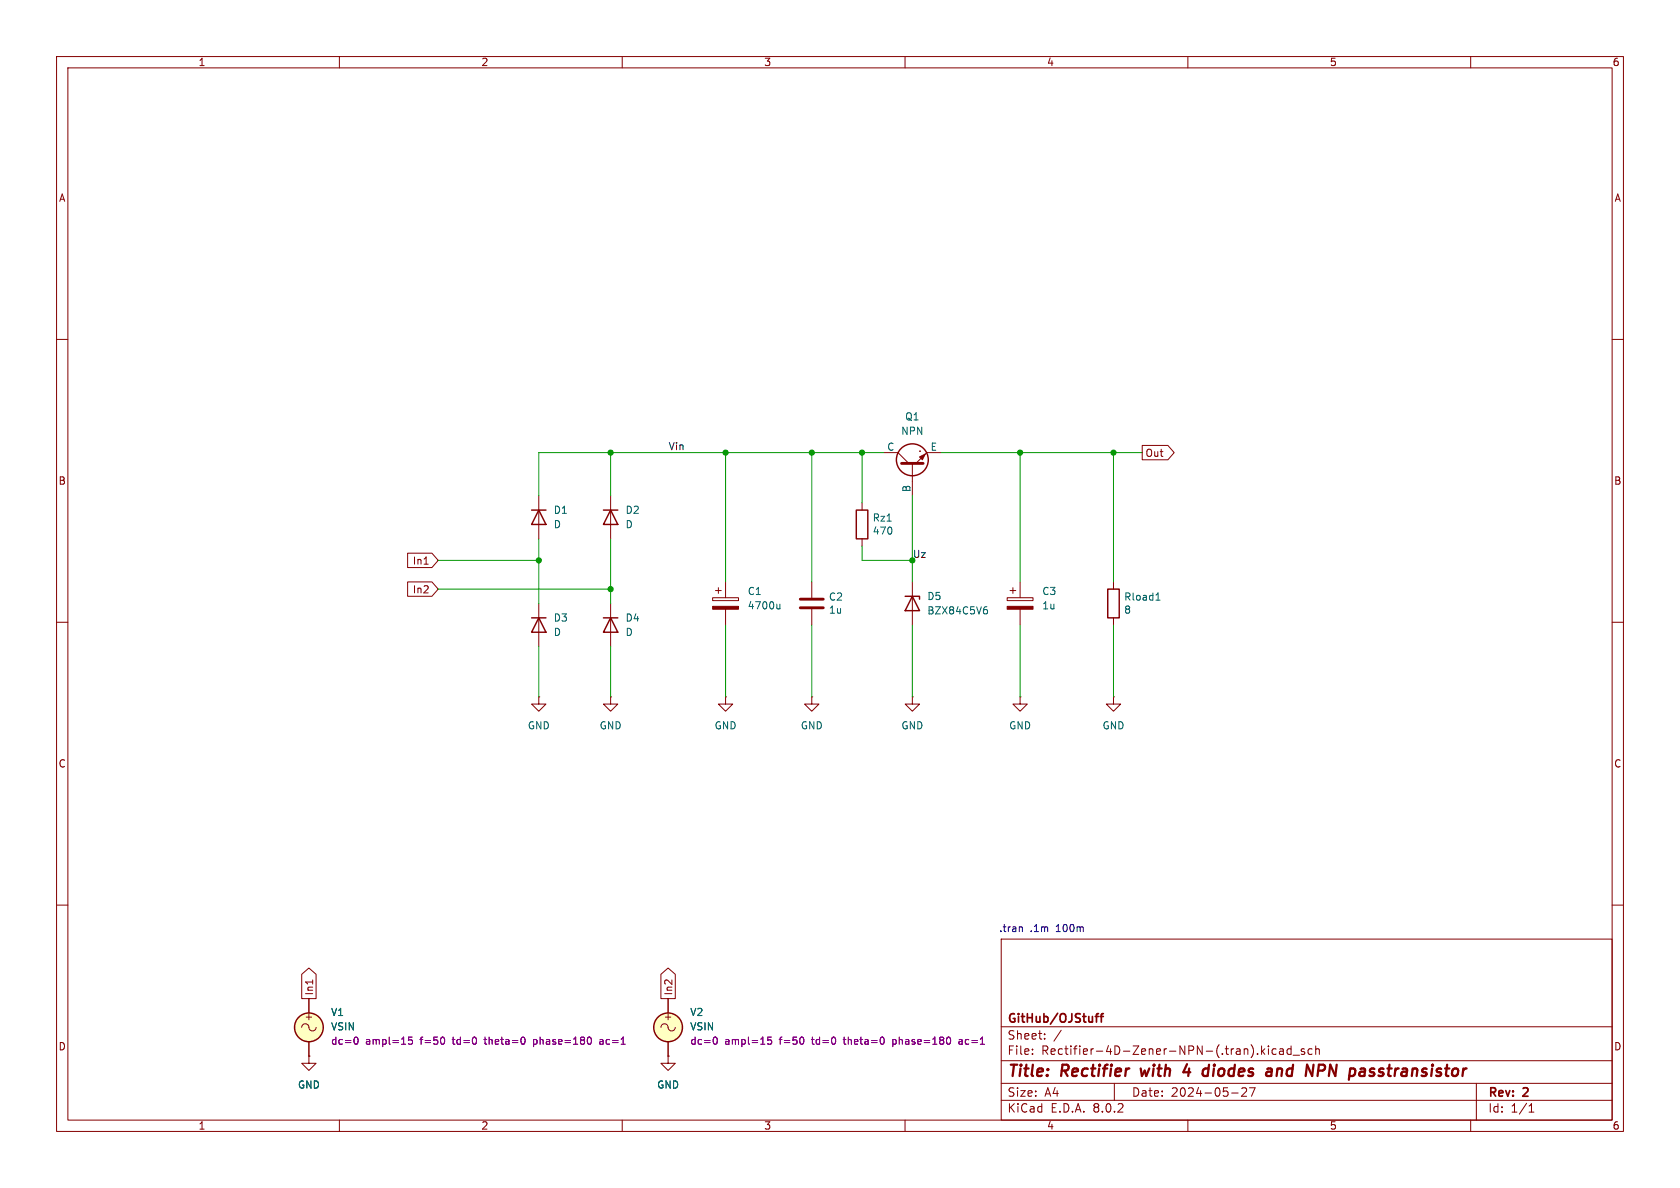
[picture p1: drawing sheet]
<svg xmlns="http://www.w3.org/2000/svg" width="297mm" height="210mm" viewBox="0 0 297 210" stroke-linecap="round" stroke-linejoin="round" font-family="sans-serif">
<g fill="none" stroke="#840000" stroke-width=".18">
<path d="M10 10h277v190h-277zM12 12h273v186h-273zM60 10v2M110 10v2M160 10v2M210 10v2M260 10v2M10 60h2M285 60h2M162.6 79.8h.1M201.9 78.7h4.6l1.1 1.3-1.1 1.3h-4.6zM72.1 97.8h4.3l1.1 1.3-1.1 1.2h-4.3z"/>
<path d="M75 99.7h.7M95.2 87.6v7.7M107.9 87.6v7.7M152.4 88.9v1.3M152.4 95.3v1.2M156.2 80h2.5l2 1.9M161.3 81.9v5.7M166.4 80h-2.6l-1.9 1.9M10 110h2M72.1 102.9h4.3l1.1 1.2-1.1 1.3h-4.3zM95.2 106.7v7.6M107.9 106.7v7.6"/>
<path d="M126 105.7h4.6v.5h-4.6zM126.5 104.4h1M127 103.9v1M128.3 102.9v2.8M128.3 107.7v2.8M143.5 102.9v2.8M143.5 107.7v2.8M161.3 102.9v7.6M178.1 105.7h4.5v.5h-4.5zM178.6 104.4h1M179.1 103.9v1M180.3 102.9v2.8"/>
<path d="M180.3 107.7v2.8M196.8 102.9v1.2M196.8 109.2v1.3M285 110h2M95.2 123.2v1.3h1.3l-1.3 1.2-1.2-1.2h1.2M95.2 123.2h.1M107.9 123.2v1.3h1.3l-1.3 1.2-1.2-1.2h1.2M107.9 123.2h.1M128.3 123.2v1.3h1.2l-1.2 1.2-1.3-1.2h1.3M128.3 123.2h.1M143.5 123.2v1.3h1.3l-1.3 1.2-1.3-1.2h1.3M143.5 123.2h.1"/>
<path d="M161.3 123.2v1.3h1.3l-1.3 1.2-1.3-1.2h1.3M161.3 123.2h.1M180.3 123.2v1.3h1.3l-1.3 1.2-1.2-1.2h1.2M180.3 123.2h.1M196.8 123.2v1.3h1.3l-1.3 1.2-1.2-1.2h1.2M196.8 123.2h.1M10 160h2M285 160h2M53.3 172.2l1.3-1.1 1.3 1.1v4.3h-2.6zM54.6 176.5v2.6M55.3 173.2v.8M116.8 172.2l1.3-1.1 1.3 1.1v4.3h-2.6z"/>
<path d="M118.1 176.5v2.6M177 166h108v32h-108zM53.3 181.6a.67 .67 0 0 1 .8-.6 .67 .67 0 0 1 .5 .8 .64 .64 0 0 0 .8 .4 .64 .64 0 0 0 .5-.6M54.6 186.7v1.3h1.3l-1.3 1.2-1.3-1.2h1.3M54.6 186.7h.1M54.6 184.2v2.5M60 198v2M110 198v2M116.8 181.6a.67 .67 0 0 1 .8-.6 .67 .67 0 0 1 .5 .8 .64 .64 0 0 0 .8 .4 .64 .64 0 0 0 .5-.6M118.1 186.7v1.3h1.3l-1.3 1.2-1.3-1.2h1.3M118.1 186.7h.1M118.1 184.2v2.5"/>
<path d="M160 198v2M177 194.5h108M177 191.5h108M177 187.5h108M177 181.5h108M182.5 186.3v.1M182.5 185.5v.1M184.7 183.6v.1M184.7 182.8v.1M187.6 182.1l-1.3 2M197 191.5v3M210 198v2"/>
<path d="M217.7 193.2h1.2M219.5 192.4l.6-.1 .2 .1 .1 .3-.9 1.1h.9M220.9 192.3h1l-.7 1.5M223.2 185.8l.4 .6M223.6 185.4l-.6 .6M224.2 184.9v.1M224.2 185.4v1M225.6 185.5l-.4-.1-.3 .3v.4l.1 .2h.6M226.2 185.5h.6l.1 .9M226.9 185.8h-.5a.29 .29 0 0 0-.2 .3 .29 .29 0 0 0 .2 .3l.5-.1M228.2 185.5l-.4-.1-.3 .3v.4l.2 .2h.5M228.2 184.9v1.5"/>
<path d="M228.6 186.5h1.1M230.6 185.5l-.4-.1-.2 .2 .1 .2 .5 .2v.3h-.6M232 185.5l-.5-.1-.3 .3v.4l.2 .2h.6M232.6 185.5l.2-.1 .4 .1v.9M232.6 184.9v1.5M260 198v2M261 191.5v6.5M270.3 196.6h.9M270.3 195.5l.4-.4v1.5"/>
</g>
<path d="M201.7 188.9l.2 1.3 .5-.9M209.8 188.1l-.6 1.4h1.2M210.2 188.9l-.1 1.3M213.5 188.9l.1 .1M213.7 188.2l-.2 2M225.8 188.9l-.1 1.3M226.4 188.9l-.6 .2M233.2 188.2h.7l.3 .2M234.2 188.9l-.4 .4h-.8M242.1 190.1l.5 .1M242.5 188.9l-.2 .1-.1 .3 .1 .1 .4 .1" fill="none" stroke="#840000" stroke-width=".4"/>
<path d="M193.6 179.7h.6M194.2 179.2l-.4 .2v1.3M194.5 179.7h.6M195.1 179.2l-.4 .2v1.3" fill="none" stroke="#840000" stroke-width=".3"/>
<path d="M159.4 81.9h3.8M141.5 107.4h4M141.5 105.9h4" fill="none" stroke="#840000" stroke-width=".51"/>
<g fill="#ffffc2" stroke="#ffffc2" stroke-width=".18">
<circle cx="118.1" cy="181.6" r="2.54"/>
<circle cx="54.6" cy="181.6" r="2.54"/>
</g>
<g fill="none" stroke="#840000" stroke-width=".25">
<path d="M94 90.2h2.5M95.2 90.2l1.3 2.5h-2.5zM106.7 90.2h2.5M107.9 90.2l1.3 2.5h-2.5zM151.4 90.2h2v5.1h-2zM94 109.2h2.5M95.2 109.2l1.3 2.6h-2.5zM106.7 109.2h2.5M107.9 109.2l1.3 2.6h-2.5zM160 105.4h2.6v.5M161.3 105.4l1.3 2.6h-2.6zM195.8 104.1h2.1v5.1h-2.1z"/>
<circle cx="161.3" cy="81.3" r="2.82"/>
<circle cx="54.6" cy="181.6" r="2.54"/>
<circle cx="118.1" cy="181.6" r="2.54"/>
</g>
<g fill="none" stroke="#840084" stroke-width=".18">
<path d="M62.8 183.4l.1-.1a.68 .68 0 0 1 .4 .7 .68 .68 0 0 1-.4 .6l-.1-.1M72.9 183.3h-.6l-.1 .6 .2-.1 .4 .1 .1 .2v.4l-.2 .1-.5-.1M78.4 183.4l.2 .4-.2 .7M92.6 183.4l.2 .4-.2 .7M94.3 183.8v1.2M94.3 184.5l.2 .1M94.5 183.8h-.2M104.3 183.3a.79 .79 0 0 1 0 1.3M106.4 183.8h-.3M106.5 184.1h-.3l-.2 .2 .1 .2 .4 .1M126.3 183.4l.1-.1a.68 .68 0 0 1 .4 .7 .68 .68 0 0 1-.4 .6l-.1-.1M136.4 183.3h-.6l-.1 .6 .2-.1 .4 .1 .1 .2v.4l-.2 .1-.5-.1"/>
<path d="M141.9 183.4l.2 .4-.2 .7M156.1 183.4l.2 .4-.2 .7M157.8 183.8v1.2M157.8 184.5l.2 .1M158 183.8h-.2M167.8 183.3a.79 .79 0 0 1 0 1.3M169.9 183.8h-.3M170 184.1h-.3l-.2 .2 .1 .2 .4 .1"/>
</g>
<path d="M137.9 106.8v.8M137.9 107.5l-.2 .1h-.3M174.1 107.7h.2l.3 .3-.1 .4-.4 .1M174.2 107.3h.3M204.4 106.1h.7M204.5 105.1l.2-.3v1.3" fill="none" stroke="#006464" stroke-width=".18"/>
<g fill="#840000" stroke="#840000" stroke-width=".18">
<path d="M178.1 107.2h4.5v.5h-4.5z"/>
<path d="M162.6 80.8l1-.5-.5 1z"/>
<path d="M126 107.2h4.6v.5h-4.6z"/>
</g>
<path d="M180.6 163.8l.1 .2v.7" fill="none" stroke="#0000c2" stroke-width=".18"/>
<g fill="none" stroke="#009600" stroke-width=".18">
<path d="M77.5 99.1h17.7M95.2 95.3v11.4M107.9 80v7.6M107.9 95.3v11.4M128.3 80v22.9M143.5 80v22.9M152.4 80v8.9M152.4 96.5v2.6h8.9M156.2 80h-61v7.6M161.3 87.6v15.3M166.4 80h35.5M180.3 80v22.9"/>
<path d="M196.8 80v22.9M77.5 104.1h30.4M95.2 114.3v8.9M107.9 114.3v8.9M128.3 110.5v12.7M143.5 110.5v12.7M161.3 110.5v12.7M180.3 110.5v12.7M196.8 110.5v12.7"/>
</g>
<g fill="#009600" stroke="#009600" stroke-width=".18">
<circle cx="143.5" cy="80" r=".46"/>
<circle cx="152.4" cy="80" r=".46"/>
<circle cx="180.3" cy="80" r=".46"/>
<circle cx="161.3" cy="99.1" r=".46"/>
<circle cx="196.8" cy="80" r=".46"/>
<circle cx="128.3" cy="80" r=".46"/>
<circle cx="95.2" cy="99.1" r=".46"/>
<circle cx="107.9" cy="104.1" r=".46"/>
<circle cx="107.9" cy="80" r=".46"/>
</g>
<g font-size="2.8" fill="#840000">
<text x="178" y="190.9">Title:</text>
<text x="187.7" y="190.9">Rectifier</text>
<text x="202.6" y="190.9">with</text>
<text x="210.9" y="190.9">4</text>
<text x="215.1" y="190.9">diodes</text>
<text x="227.1" y="190.9">and</text>
<text x="234.9" y="190.9">NPN</text>
<text x="243.4" y="190.9">passtransistor</text>
</g>
<g font-size="2.1" fill="#840000">
<text x="178" y="184">Sheet:</text>
<text x="178" y="181.2">GitHub/OJStuff</text>
<text x="178" y="186.7">File:</text>
<text x="184.1" y="186.7">Rectifier-4D-Zener-NPN-(.tran).kicad_sch</text>
<text x="178" y="196.9">KiCad</text>
<text x="178" y="194.1">Size:</text>
<text x="184.7" y="194.1">A4</text>
<text x="185.7" y="196.9">E.D.A.</text>
<text x="193.3" y="196.9">8.0.2</text>
<text x="200" y="194.1">Date:</text>
<text x="207" y="194.1">2024-05-27</text>
<text x="263" y="194.3">Rev:</text>
<text x="263" y="196.9">Id:</text>
<text x="267.1" y="196.9">1/1</text>
<text x="269.4" y="194.3">2</text>
</g>
<g font-size="1.8" fill="#840000">
<text x="35" y="11.9">1</text>
<text x="85" y="11.9">2</text>
<text x="135" y="11.9">3</text>
<text x="185" y="11.9">4</text>
<text x="235" y="11.9">5</text>
<text x="285" y="11.9">6</text>
<text x="10.3" y="35.9">A</text>
<text x="285.3" y="35.9">A</text>
<text x="202.4" y="81">Out</text>
<text x="10.3" y="85.9">B</text>
<text x="285.3" y="85.9">B</text>
<text x="72.9" y="100">In1</text>
<text x="72.9" y="105.1">In2</text>
<text x="10.3" y="135.9">C</text>
<text x="285.3" y="135.9">C</text>
<text x="55.6" y="176.1" transform="rotate(-90 55.6 176.1)">In1</text>
<text x="119.1" y="176.1" transform="rotate(-90 119.1 176.1)">In2</text>
<text x="10.3" y="185.9">D</text>
<text x="53.7" y="180.6">+</text>
<text x="117.2" y="180.6">+</text>
<text x="285.3" y="185.9">D</text>
<text x="35" y="199.9">1</text>
<text x="85" y="199.9">2</text>
<text x="135" y="199.9">3</text>
<text x="185" y="199.9">4</text>
<text x="235" y="199.9">5</text>
<text x="285" y="199.9">6</text>
</g>
<g font-size="1.8" fill="#006464">
<text x="159.2" y="77.1">NPN</text>
<text x="159.9" y="74.5">Q1</text>
<text x="156.7" y="79.8">C</text>
<text x="164.4" y="79.8">E</text>
<text x="161" y="87.1" transform="rotate(-90 161 87.1)">B</text>
<text x="97.8" y="91">D1</text>
<text x="97.8" y="93.6">D</text>
<text x="110.5" y="91">D2</text>
<text x="110.5" y="93.6">D</text>
<text x="154.2" y="94.7">470</text>
<text x="154.2" y="92.4">Rz1</text>
<text x="132.1" y="105.4">C1</text>
<text x="132.1" y="107.9">4700u</text>
<text x="146.4" y="106.4">C2</text>
<text x="163.8" y="106.3">D5</text>
<text x="184.2" y="105.4">C3</text>
<text x="184.2" y="107.9">1u</text>
<text x="198.6" y="106.4">Rload1</text>
<text x="97.8" y="110.1">D3</text>
<text x="97.8" y="112.6">D</text>
<text x="110.5" y="110.1">D4</text>
<text x="110.5" y="112.6">D</text>
<text x="146.4" y="108.7">1u</text>
<text x="163.8" y="108.8">BZX84C5V6</text>
<text x="198.6" y="108.7">8</text>
<text x="93.2" y="129.1">GND</text>
<text x="105.9" y="129.1">GND</text>
<text x="126.2" y="129.1">GND</text>
<text x="141.5" y="129.1">GND</text>
<text x="159.3" y="129.1">GND</text>
<text x="178.3" y="129.1">GND</text>
<text x="194.8" y="129.1">GND</text>
<text x="58.4" y="179.8">V1</text>
<text x="121.9" y="179.8">V2</text>
<text x="58.4" y="182.3">VSIN</text>
<text x="121.9" y="182.3">VSIN</text>
<text x="52.6" y="192.6">GND</text>
<text x="116.1" y="192.6">GND</text>
</g>
<g font-size="1.8" fill="#0f0f0f">
<text x="118.1" y="79.7">Vin</text>
<text x="161.3" y="98.7">Uz</text>
</g>
<g font-size="1.8" fill="#0000c2">
<text x="176.5" y="164.9">.tran</text>
<text x="182.1" y="164.9">.1m</text>
<text x="186.8" y="164.9">100m</text>
</g>
<g font-size="1.8" fill="#840084">
<text x="58.4" y="184.9">dc=0</text>
<text x="64.6" y="184.9">ampl=15</text>
<text x="74.4" y="184.9">f=50</text>
<text x="80.3" y="184.9">td=0</text>
<text x="86.2" y="184.9">theta=0</text>
<text x="94.9" y="184.9">phase=180</text>
<text x="106.9" y="184.9">ac=1</text>
<text x="121.9" y="184.9">dc=0</text>
<text x="128.1" y="184.9">ampl=15</text>
<text x="137.9" y="184.9">f=50</text>
<text x="143.8" y="184.9">td=0</text>
<text x="149.7" y="184.9">theta=0</text>
<text x="158.4" y="184.9">phase=180</text>
<text x="170.4" y="184.9">ac=1</text>
</g>
</svg>
